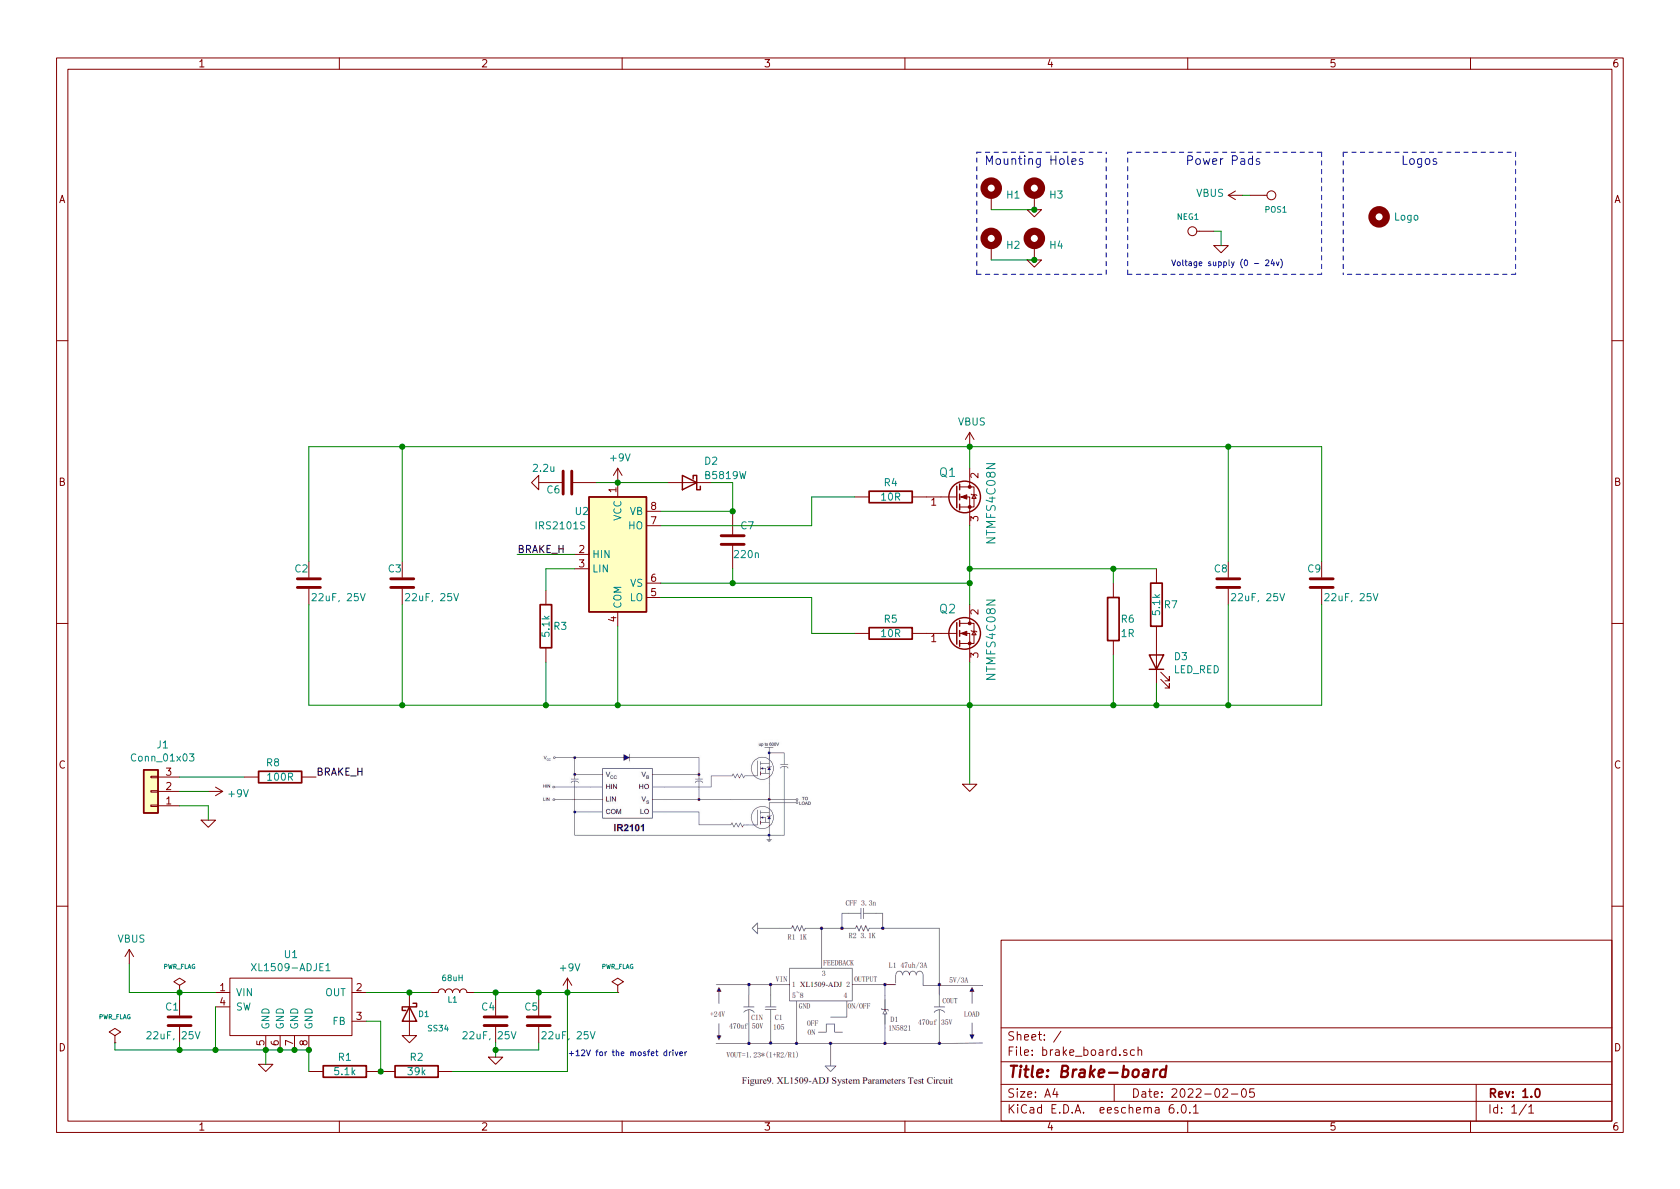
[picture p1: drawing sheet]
EESchema Schematic File Version 4
EELAYER 30 0
EELAYER END
$Descr A4 11693 8268
encoding utf-8
Sheet 1 1
Title "Brake-board"
Date "2022-02-05"
Rev "1.0"
Comp ""
Comment1 ""
Comment2 ""
Comment3 ""
Comment4 ""
$EndDescr
$Comp
L Device:L L1
U 1 1
P 3150 6900
AR Path="/504FBBC5" Ref="L1"  Part="1" 
AR Path="/504F83BE/504FBBC5" Ref="L?"  Part="1" 
F 0 "L1" V 3100 6900 40  0000 C CNN
F 1 "68uH" V 3250 6900 40  0000 C CNN
F 2 "Inductor_SMD:L_Taiyo-Yuden_NR-60xx_HandSoldering" H 3150 6900 60  0001 C CNN
F 3 "" H 3150 6900 60  0001 C CNN
F 4 "Inductor_SMD:L_Taiyo-Yuden_NR-60xx_HandSoldering" H 3150 6900 50  0001 C CNN "Footprint"
F 5 "L2" H 3150 6900 50  0001 C CNN "Reference"
F 6 "68uH" H 3150 6900 50  0001 C CNN "Value"
	1    3150 6900
	0    -1   -1   0   
$EndComp
$Comp
L crf_1:CAP C7
U 1 1
P 5100 3750
F 0 "C7" H 5150 3850 50  0000 L CNN
F 1 "220n" H 5100 3650 50  0000 L CNN
F 2 "Capacitor_SMD:C_0603_1608Metric" H 5100 3750 60  0001 C CNN
F 3 "" H 5100 3750 60  0001 C CNN
	1    5100 3750
	1    0    0    -1  
$EndComp
$Comp
L crf_1:GND #PWR05
U 1 1
P 2850 7200
F 0 "#PWR05" H 2850 7200 30  0001 C CNN
F 1 "GND" H 2850 7130 30  0001 C CNN
F 2 "" H 2850 7200 60  0001 C CNN
F 3 "" H 2850 7200 60  0001 C CNN
	1    2850 7200
	1    0    0    -1  
$EndComp
Wire Wire Line
	3450 6900 3450 6950
$Comp
L crf_1:GND #PWR06
U 1 1
P 3450 7350
F 0 "#PWR06" H 3450 7350 30  0001 C CNN
F 1 "GND" H 3450 7280 30  0001 C CNN
F 2 "" H 3450 7350 60  0001 C CNN
F 3 "" H 3450 7350 60  0001 C CNN
	1    3450 7350
	1    0    0    -1  
$EndComp
Wire Wire Line
	3750 6950 3750 6900
Wire Wire Line
	3750 7300 3750 7250
$Comp
L Device:D_Schottky D1
U 1 1
P 2850 7050
F 0 "D1" V 2850 7150 40  0000 C CNN
F 1 "SS34" V 2950 7250 40  0000 C CNN
F 2 "Diode_SMD:D_SMA" H 2850 7050 60  0001 C CNN
F 3 "" H 2850 7050 60  0001 C CNN
	1    2850 7050
	0    1    1    0   
$EndComp
$Comp
L Driver_FET:IRS2101 U2
U 1 1
P 4300 3850
F 0 "U2" H 4050 4150 50  0000 C CNN
F 1 "IRS2101S" H 3900 4050 50  0000 C CNN
F 2 "Package_SO:SOIC-8_3.9x4.9mm_P1.27mm" H 4300 3850 50  0001 C CIN
F 3 "https://www.infineon.com/dgdl/ir2101.pdf?fileId=5546d462533600a4015355c7a755166c" H 4300 3850 50  0001 C CNN
	1    4300 3850
	1    0    0    -1  
$EndComp
$Comp
L Diode:1N5819 D2
U 1 1
P 4800 3350
F 0 "D2" H 4650 3200 50  0000 C CNN
F 1 "B5819W" H 4550 3300 50  0000 C CNN
F 2 "Diode_SMD:D_SOD-123" H 4800 3175 50  0001 C CNN
F 3 "http://www.vishay.com/docs/88525/1n5817.pdf" H 4800 3350 50  0001 C CNN
F 4 "http://www.vishay.com/docs/88525/1n5817.pdf" H 4800 3350 50  0001 C CNN "Datasheet"
F 5 "Diode_THT:D_DO-41_SOD81_P10.16mm_Horizontal" H 4800 3350 50  0001 C CNN "Footprint"
F 6 "D6" H 4800 3350 50  0001 C CNN "Reference"
F 7 "1N5819" H 4800 3350 50  0001 C CNN "Value"
	1    4800 3350
	-1   0    0    1   
$EndComp
Wire Wire Line
	4600 4050 5100 4050
Wire Wire Line
	5100 4050 5100 3950
Wire Wire Line
	5100 3550 4600 3550
$Comp
L crf_1:CAP C6
U 1 1
P 3950 3350
F 0 "C6" V 4000 3200 50  0000 L CNN
F 1 "2.2u" V 3850 3100 50  0000 L CNN
F 2 "Capacitor_SMD:C_0402_1005Metric" H 3950 3350 60  0001 C CNN
F 3 "" H 3950 3350 60  0001 C CNN
	1    3950 3350
	0    1    1    0   
$EndComp
Wire Wire Line
	4150 3350 4300 3350
$Comp
L crf_1:GND #PWR07
U 1 1
P 3750 3350
F 0 "#PWR07" H 3750 3350 30  0001 C CNN
F 1 "GND" H 3750 3280 30  0001 C CNN
F 2 "" H 3750 3350 60  0001 C CNN
F 3 "" H 3750 3350 60  0001 C CNN
	1    3750 3350
	0    1    1    0   
$EndComp
Connection ~ 5100 4050
$Comp
L mylib:XL1509 U1
U 1 1
P 2000 7000
F 0 "U1" H 2025 7365 50  0000 C CNN
F 1 "XL1509-ADJE1" H 2025 7274 50  0000 C CNN
F 2 "Package_SO:SOIC-8_3.9x4.9mm_P1.27mm" H 1350 7100 50  0001 C CNN
F 3 "" H 1350 7100 50  0001 C CNN
	1    2000 7000
	1    0    0    -1  
$EndComp
$Comp
L crf_1:GND #PWR04
U 1 1
P 1850 7400
F 0 "#PWR04" H 1850 7400 30  0001 C CNN
F 1 "GND" H 1850 7330 30  0001 C CNN
F 2 "" H 1850 7400 60  0001 C CNN
F 3 "" H 1850 7400 60  0001 C CNN
	1    1850 7400
	1    0    0    -1  
$EndComp
Wire Wire Line
	1850 7400 1850 7300
Connection ~ 1850 7300
Wire Wire Line
	1500 7000 1500 7300
Wire Wire Line
	1500 7300 1850 7300
Connection ~ 1500 7300
$Comp
L crf_1:RES R2
U 1 1
P 2900 7450
F 0 "R2" V 2800 7450 50  0000 C CNN
F 1 "39k" V 2900 7450 50  0000 C CNN
F 2 "Resistor_SMD:R_0402_1005Metric" H 2900 7450 60  0001 C CNN
F 3 "" H 2900 7450 60  0001 C CNN
	1    2900 7450
	0    1    1    0   
$EndComp
Wire Wire Line
	2550 7100 2650 7100
Wire Wire Line
	2150 7450 2150 7300
Wire Wire Line
	2650 7100 2650 7450
Connection ~ 1250 6900
Wire Wire Line
	1250 6900 1500 6900
Wire Wire Line
	2550 6900 2850 6900
Wire Wire Line
	3450 7350 3450 7300
Wire Wire Line
	3450 7250 3450 7300
Connection ~ 3450 7300
Wire Wire Line
	3450 7300 3750 7300
Connection ~ 3750 6900
Wire Wire Line
	3450 6900 3750 6900
$Comp
L power:PWR_FLAG #FLG02
U 1 1
P 1250 6900
F 0 "#FLG02" H 1250 6995 30  0001 C CNN
F 1 "PWR_FLAG" H 1250 7080 30  0000 C CNN
F 2 "" H 1250 6900 60  0001 C CNN
F 3 "" H 1250 6900 60  0001 C CNN
	1    1250 6900
	1    0    0    -1  
$EndComp
Wire Wire Line
	4950 3350 5100 3350
Wire Wire Line
	5100 3350 5100 3550
Connection ~ 4300 3350
$Comp
L power:PWR_FLAG #FLG01
U 1 1
P 800 7250
F 0 "#FLG01" H 800 7345 30  0001 C CNN
F 1 "PWR_FLAG" H 800 7430 30  0000 C CNN
F 2 "" H 800 7250 60  0001 C CNN
F 3 "" H 800 7250 60  0001 C CNN
	1    800  7250
	1    0    0    -1  
$EndComp
Wire Wire Line
	800  7250 800  7300
Wire Wire Line
	3000 6900 2850 6900
Connection ~ 2850 6900
Wire Wire Line
	3300 6900 3450 6900
Connection ~ 3450 6900
Text Notes 3950 7350 0    40   ~ 0
+12V for the mosfet driver
$Comp
L Device:C C?
U 1 1
P 3450 7100
AR Path="/53F826DC/61EBA1F3" Ref="C?"  Part="1" 
AR Path="/504F83BE/61EBA1F3" Ref="C?"  Part="1" 
AR Path="/61EBA1F3" Ref="C4"  Part="1" 
F 0 "C4" H 3450 7000 50  0000 L CNN
F 1 "22uF, 25V" H 3300 7200 50  0000 L CNN
F 2 "Capacitor_SMD:C_1206_3216Metric" H 3488 6950 50  0001 C CNN
F 3 "" H 3450 7100 50  0001 C CNN
	1    3450 7100
	-1   0    0    1   
$EndComp
$Comp
L Device:C C?
U 1 1
P 3750 7100
AR Path="/53F826DC/61EC6A69" Ref="C?"  Part="1" 
AR Path="/504F83BE/61EC6A69" Ref="C?"  Part="1" 
AR Path="/61EC6A69" Ref="C5"  Part="1" 
F 0 "C5" H 3750 7000 50  0000 L CNN
F 1 "22uF, 25V" H 3350 7200 50  0000 L CNN
F 2 "Capacitor_SMD:C_1206_3216Metric" H 3788 6950 50  0001 C CNN
F 3 "" H 3750 7100 50  0001 C CNN
	1    3750 7100
	-1   0    0    1   
$EndComp
$Comp
L Device:C C?
U 1 1
P 1250 7100
AR Path="/53F826DC/61EC7769" Ref="C?"  Part="1" 
AR Path="/504F83BE/61EC7769" Ref="C?"  Part="1" 
AR Path="/61EC7769" Ref="C1"  Part="1" 
F 0 "C1" H 1250 7000 50  0000 L CNN
F 1 "22uF, 25V" H 1100 7200 50  0000 L CNN
F 2 "Capacitor_SMD:C_1206_3216Metric" H 1288 6950 50  0001 C CNN
F 3 "" H 1250 7100 50  0001 C CNN
	1    1250 7100
	-1   0    0    1   
$EndComp
Wire Wire Line
	800  7300 1250 7300
Wire Wire Line
	3750 6900 3950 6900
Wire Wire Line
	3950 7450 3950 6900
Wire Wire Line
	3150 7450 3950 7450
Wire Wire Line
	1250 6950 1250 6900
Wire Wire Line
	1250 7250 1250 7300
Connection ~ 1250 7300
Wire Wire Line
	1250 7300 1500 7300
$Comp
L crf_1:RES R1
U 1 1
P 2400 7450
F 0 "R1" V 2300 7450 50  0000 C CNN
F 1 "5.1k" V 2400 7450 50  0000 C CNN
F 2 "Resistor_SMD:R_0402_1005Metric" H 2400 7450 60  0001 C CNN
F 3 "" H 2400 7450 60  0001 C CNN
	1    2400 7450
	0    1    1    0   
$EndComp
Wire Wire Line
	1850 7300 1950 7300
$Comp
L Device:Q_NMOS_GDS Q?
U 1 1
P 6650 3450
AR Path="/6201C879/62027CE1" Ref="Q?"  Part="1" 
AR Path="/62027CE1" Ref="Q1"  Part="1" 
F 0 "Q1" H 6660 3620 60  0000 R CNN
F 1 "NTMFS4C08N" V 6900 3700 60  0000 R CNN
F 2 "crf1:DFN5_5x6_1.27P_(SO-8FL)" H 6650 3450 60  0001 C CNN
F 3 "" H 6650 3450 60  0001 C CNN
	1    6650 3450
	1    0    0    -1  
$EndComp
Connection ~ 6750 3950
Wire Wire Line
	6750 3100 6750 3250
$Comp
L crf_1:GND #PWR011
U 1 1
P 6750 5450
AR Path="/62027CF3" Ref="#PWR011"  Part="1" 
AR Path="/53F826DC/62027CF3" Ref="#PWR?"  Part="1" 
AR Path="/6201C879/62027CF3" Ref="#PWR?"  Part="1" 
F 0 "#PWR011" H 6750 5450 30  0001 C CNN
F 1 "GND" H 6750 5380 30  0001 C CNN
F 2 "" H 6750 5450 60  0001 C CNN
F 3 "" H 6750 5450 60  0001 C CNN
	1    6750 5450
	1    0    0    -1  
$EndComp
$Comp
L Device:Q_NMOS_GDS Q?
U 1 1
P 6650 4400
AR Path="/6201C879/62027CFB" Ref="Q?"  Part="1" 
AR Path="/62027CFB" Ref="Q2"  Part="1" 
F 0 "Q2" H 6660 4570 60  0000 R CNN
F 1 "NTMFS4C08N" V 6900 4650 60  0000 R CNN
F 2 "crf1:DFN5_5x6_1.27P_(SO-8FL)" H 6650 4400 60  0001 C CNN
F 3 "" H 6650 4400 60  0001 C CNN
	1    6650 4400
	1    0    0    -1  
$EndComp
$Comp
L crf_1:RES R?
U 1 1
P 6200 4400
AR Path="/53FBA77E/62027D1A" Ref="R?"  Part="1" 
AR Path="/504F83BE/62027D1A" Ref="R?"  Part="1" 
AR Path="/53F826DC/62027D1A" Ref="R?"  Part="1" 
AR Path="/6201C879/62027D1A" Ref="R?"  Part="1" 
AR Path="/62027D1A" Ref="R5"  Part="1" 
F 0 "R5" V 6100 4400 50  0000 C CNN
F 1 "10R" V 6200 4400 50  0000 C CNN
F 2 "Resistor_SMD:R_0402_1005Metric" H 6200 4400 60  0001 C CNN
F 3 "" H 6200 4400 60  0001 C CNN
	1    6200 4400
	0    1    1    0   
$EndComp
$Comp
L crf_1:RES R?
U 1 1
P 6200 3450
AR Path="/53FBA77E/62027D20" Ref="R?"  Part="1" 
AR Path="/504F83BE/62027D20" Ref="R?"  Part="1" 
AR Path="/53F826DC/62027D20" Ref="R?"  Part="1" 
AR Path="/6201C879/62027D20" Ref="R?"  Part="1" 
AR Path="/62027D20" Ref="R4"  Part="1" 
F 0 "R4" V 6100 3450 50  0000 C CNN
F 1 "10R" V 6200 3450 50  0000 C CNN
F 2 "Resistor_SMD:R_0402_1005Metric" H 6200 3450 60  0001 C CNN
F 3 "" H 6200 3450 60  0001 C CNN
	1    6200 3450
	0    1    1    0   
$EndComp
Wire Wire Line
	6750 3650 6750 3950
Connection ~ 5100 3550
Wire Wire Line
	4600 4150 5650 4150
Wire Wire Line
	5650 4150 5650 4400
Wire Wire Line
	5650 4400 5950 4400
Wire Wire Line
	4600 3650 5650 3650
Wire Wire Line
	5650 3650 5650 3450
Wire Wire Line
	5650 3450 5950 3450
Wire Wire Line
	6750 4600 6750 4900
Wire Wire Line
	4300 4350 4300 4900
Connection ~ 6750 4900
Wire Wire Line
	6750 4900 6750 5450
$Comp
L crf_1:RES R?
U 1 1
P 7750 4300
AR Path="/53FBA77E/6203701D" Ref="R?"  Part="1" 
AR Path="/504F83BE/6203701D" Ref="R?"  Part="1" 
AR Path="/53F826DC/6203701D" Ref="R?"  Part="1" 
AR Path="/6201C879/6203701D" Ref="R?"  Part="1" 
AR Path="/6203701D" Ref="R6"  Part="1" 
F 0 "R6" H 7650 4300 50  0000 C CNN
F 1 "1R" H 7650 4400 50  0000 C CNN
F 2 "Resistor_THT:R_Axial_Power_L48.0mm_W12.5mm_P55.88mm" H 7750 4300 60  0001 C CNN
F 3 "" H 7750 4300 60  0001 C CNN
	1    7750 4300
	-1   0    0    1   
$EndComp
Wire Wire Line
	7750 4550 7750 4900
Wire Wire Line
	7750 4900 6750 4900
Wire Wire Line
	7750 3950 7750 4050
Wire Wire Line
	6750 3950 7750 3950
Wire Wire Line
	6750 3950 6750 4050
Wire Wire Line
	4300 4900 6750 4900
$Comp
L Device:C C?
U 1 1
P 9200 4050
AR Path="/53F826DC/62040A8D" Ref="C?"  Part="1" 
AR Path="/504F83BE/62040A8D" Ref="C?"  Part="1" 
AR Path="/62040A8D" Ref="C9"  Part="1" 
F 0 "C9" H 9200 3950 50  0000 L CNN
F 1 "22uF, 25V" H 8800 4150 50  0000 L CNN
F 2 "Capacitor_SMD:C_1206_3216Metric" H 9238 3900 50  0001 C CNN
F 3 "" H 9200 4050 50  0001 C CNN
	1    9200 4050
	-1   0    0    1   
$EndComp
$Comp
L Device:C C?
U 1 1
P 8550 4050
AR Path="/53F826DC/62042525" Ref="C?"  Part="1" 
AR Path="/504F83BE/62042525" Ref="C?"  Part="1" 
AR Path="/62042525" Ref="C8"  Part="1" 
F 0 "C8" H 8550 3950 50  0000 L CNN
F 1 "22uF, 25V" H 8150 4150 50  0000 L CNN
F 2 "Capacitor_SMD:C_1206_3216Metric" H 8588 3900 50  0001 C CNN
F 3 "" H 8550 4050 50  0001 C CNN
	1    8550 4050
	-1   0    0    1   
$EndComp
$Comp
L Device:C C?
U 1 1
P 2800 4050
AR Path="/53F826DC/62042726" Ref="C?"  Part="1" 
AR Path="/504F83BE/62042726" Ref="C?"  Part="1" 
AR Path="/62042726" Ref="C3"  Part="1" 
F 0 "C3" H 2800 3950 50  0000 L CNN
F 1 "22uF, 25V" H 2400 4150 50  0000 L CNN
F 2 "Capacitor_SMD:C_1206_3216Metric" H 2838 3900 50  0001 C CNN
F 3 "" H 2800 4050 50  0001 C CNN
	1    2800 4050
	-1   0    0    1   
$EndComp
$Comp
L Device:C C?
U 1 1
P 2150 4050
AR Path="/53F826DC/62042A61" Ref="C?"  Part="1" 
AR Path="/504F83BE/62042A61" Ref="C?"  Part="1" 
AR Path="/62042A61" Ref="C2"  Part="1" 
F 0 "C2" H 2150 3950 50  0000 L CNN
F 1 "22uF, 25V" H 1750 4150 50  0000 L CNN
F 2 "Capacitor_SMD:C_1206_3216Metric" H 2188 3900 50  0001 C CNN
F 3 "" H 2150 4050 50  0001 C CNN
	1    2150 4050
	-1   0    0    1   
$EndComp
Wire Wire Line
	4300 4900 3800 4900
Wire Wire Line
	2150 4900 2150 4200
Connection ~ 4300 4900
Wire Wire Line
	2800 4200 2800 4900
Connection ~ 2800 4900
Wire Wire Line
	2800 4900 2150 4900
Wire Wire Line
	2150 3900 2150 3100
Wire Wire Line
	2800 3900 2800 3100
Wire Wire Line
	2150 3100 2800 3100
Connection ~ 2800 3100
Wire Wire Line
	2800 3100 6750 3100
Wire Wire Line
	7750 4900 8050 4900
Wire Wire Line
	9200 4900 9200 4200
Connection ~ 7750 4900
Wire Wire Line
	8550 4200 8550 4900
Connection ~ 8550 4900
Wire Wire Line
	8550 4900 9200 4900
Wire Wire Line
	9200 3900 9200 3100
Wire Wire Line
	9200 3100 8550 3100
Connection ~ 6750 3100
Wire Wire Line
	8550 3900 8550 3100
Connection ~ 8550 3100
Wire Wire Line
	8550 3100 6750 3100
Connection ~ 1950 7300
Wire Wire Line
	1950 7300 2050 7300
Connection ~ 2050 7300
Wire Wire Line
	2050 7300 2150 7300
Connection ~ 2150 7300
Connection ~ 2650 7450
$Comp
L power:VBUS #PWR01
U 1 1
P 900 6700
F 0 "#PWR01" H 900 6550 50  0001 C CNN
F 1 "VBUS" H 915 6873 50  0000 C CNN
F 2 "" H 900 6700 50  0001 C CNN
F 3 "" H 900 6700 50  0001 C CNN
	1    900  6700
	1    0    0    -1  
$EndComp
Wire Wire Line
	900  6700 900  6900
Wire Wire Line
	900  6900 1250 6900
$Comp
L power:VBUS #PWR010
U 1 1
P 6750 3100
F 0 "#PWR010" H 6750 2950 50  0001 C CNN
F 1 "VBUS" H 6765 3273 50  0000 C CNN
F 2 "" H 6750 3100 50  0001 C CNN
F 3 "" H 6750 3100 50  0001 C CNN
	1    6750 3100
	1    0    0    -1  
$EndComp
Text Notes 8150 1850 0    40   ~ 0
Voltage supply (0 - 24v)
Wire Notes Line
	7850 1050 9200 1050
Wire Notes Line
	9200 1050 9200 1900
Wire Notes Line
	9200 1900 7850 1900
Wire Notes Line
	7850 1900 7850 1050
$Comp
L crf_1:GND #PWR?
U 1 1
P 8500 1700
AR Path="/62061855/620725AE" Ref="#PWR?"  Part="1" 
AR Path="/620725AE" Ref="#PWR014"  Part="1" 
F 0 "#PWR014" H 8500 1700 30  0001 C CNN
F 1 "GND" H 8500 1630 30  0001 C CNN
F 2 "" H 8500 1700 60  0001 C CNN
F 3 "" H 8500 1700 60  0001 C CNN
	1    8500 1700
	1    0    0    -1  
$EndComp
$Comp
L crf_1:CONN_1 NEG?
U 1 1
P 8300 1600
AR Path="/62061855/620725B7" Ref="NEG?"  Part="1" 
AR Path="/620725B7" Ref="NEG1"  Part="1" 
F 0 "NEG1" H 8250 1500 40  0000 L CNN
F 1 "MOTOR3" H 8300 1655 30  0001 C CNN
F 2 "crf1:1pin_2mm" H 8300 1600 60  0001 C CNN
F 3 "" H 8300 1600 60  0001 C CNN
	1    8300 1600
	-1   0    0    1   
$EndComp
Wire Wire Line
	8450 1600 8500 1600
Wire Notes Line
	7700 1900 7700 1050
Wire Notes Line
	6800 1900 7700 1900
Wire Notes Line
	6800 1900 6800 1050
Wire Notes Line
	6800 1050 7700 1050
Text Notes 6850 1150 0    60   ~ 0
Mounting Holes
Text Notes 8250 1150 0    60   ~ 0
Power Pads
Wire Wire Line
	8500 1600 8500 1700
$Comp
L crf_1:CONN_1 POS?
U 1 1
P 8850 1350
AR Path="/62061855/620725C8" Ref="POS?"  Part="1" 
AR Path="/620725C8" Ref="POS1"  Part="1" 
F 0 "POS1" H 8800 1250 40  0000 L CNN
F 1 "POS" H 8850 1405 30  0001 C CNN
F 2 "crf1:1pin_2mm" H 8850 1350 60  0001 C CNN
F 3 "" H 8850 1350 60  0001 C CNN
	1    8850 1350
	1    0    0    -1  
$EndComp
Wire Wire Line
	8650 1350 8700 1350
$Comp
L Mechanical:MountingHole H?
U 1 1
P 9600 1500
AR Path="/62061855/620725D0" Ref="H?"  Part="1" 
AR Path="/620725D0" Ref="H6"  Part="1" 
F 0 "H6" H 9700 1546 50  0001 L CNN
F 1 "Logo" H 9700 1500 50  0000 L CNN
F 2 "myp:simple-bldc-logo1" H 9600 1500 50  0001 C CNN
F 3 "~" H 9600 1500 50  0001 C CNN
	1    9600 1500
	1    0    0    -1  
$EndComp
Wire Notes Line
	9350 1050 10550 1050
Wire Notes Line
	10550 1050 10550 1900
Wire Notes Line
	10550 1900 9350 1900
Wire Notes Line
	9350 1050 9350 1900
Text Notes 9750 1150 0    60   ~ 0
Logos
$Comp
L Mechanical:MountingHole_Pad H?
U 1 1
P 7200 1700
AR Path="/62061855/620725DB" Ref="H?"  Part="1" 
AR Path="/620725DB" Ref="H4"  Part="1" 
F 0 "H4" H 7300 1703 50  0000 L CNN
F 1 "MountingHole_Pad" H 7300 1658 50  0001 L CNN
F 2 "MountingHole:MountingHole_3.2mm_M3_Pad_Via" H 7200 1700 50  0001 C CNN
F 3 "~" H 7200 1700 50  0001 C CNN
	1    7200 1700
	1    0    0    -1  
$EndComp
$Comp
L Mechanical:MountingHole_Pad H?
U 1 1
P 6900 1700
AR Path="/62061855/620725E1" Ref="H?"  Part="1" 
AR Path="/620725E1" Ref="H2"  Part="1" 
F 0 "H2" H 7000 1703 50  0000 L CNN
F 1 "MountingHole_Pad" H 7000 1658 50  0001 L CNN
F 2 "MountingHole:MountingHole_3.2mm_M3_Pad_Via" H 6900 1700 50  0001 C CNN
F 3 "~" H 6900 1700 50  0001 C CNN
	1    6900 1700
	1    0    0    -1  
$EndComp
$Comp
L Mechanical:MountingHole_Pad H?
U 1 1
P 7200 1350
AR Path="/62061855/620725E7" Ref="H?"  Part="1" 
AR Path="/620725E7" Ref="H3"  Part="1" 
F 0 "H3" H 7300 1353 50  0000 L CNN
F 1 "MountingHole_Pad" H 7300 1308 50  0001 L CNN
F 2 "MountingHole:MountingHole_3.2mm_M3_Pad_Via" H 7200 1350 50  0001 C CNN
F 3 "~" H 7200 1350 50  0001 C CNN
	1    7200 1350
	1    0    0    -1  
$EndComp
$Comp
L Mechanical:MountingHole_Pad H?
U 1 1
P 6900 1350
AR Path="/62061855/620725ED" Ref="H?"  Part="1" 
AR Path="/620725ED" Ref="H1"  Part="1" 
F 0 "H1" H 7000 1353 50  0000 L CNN
F 1 "MountingHole_Pad" H 7000 1308 50  0001 L CNN
F 2 "MountingHole:MountingHole_3.2mm_M3_Pad_Via" H 6900 1350 50  0001 C CNN
F 3 "~" H 6900 1350 50  0001 C CNN
	1    6900 1350
	1    0    0    -1  
$EndComp
Wire Wire Line
	6900 1450 7200 1450
Wire Wire Line
	6900 1800 7200 1800
$Comp
L crf_1:GND #PWR?
U 1 1
P 7200 1800
AR Path="/62061855/620725F5" Ref="#PWR?"  Part="1" 
AR Path="/620725F5" Ref="#PWR013"  Part="1" 
F 0 "#PWR013" H 7200 1800 30  0001 C CNN
F 1 "GND" H 7200 1730 30  0001 C CNN
F 2 "" H 7200 1800 60  0001 C CNN
F 3 "" H 7200 1800 60  0001 C CNN
	1    7200 1800
	1    0    0    -1  
$EndComp
Connection ~ 7200 1800
$Comp
L crf_1:GND #PWR?
U 1 1
P 7200 1450
AR Path="/62061855/620725FC" Ref="#PWR?"  Part="1" 
AR Path="/620725FC" Ref="#PWR012"  Part="1" 
F 0 "#PWR012" H 7200 1450 30  0001 C CNN
F 1 "GND" H 7200 1380 30  0001 C CNN
F 2 "" H 7200 1450 60  0001 C CNN
F 3 "" H 7200 1450 60  0001 C CNN
	1    7200 1450
	1    0    0    -1  
$EndComp
Connection ~ 7200 1450
$Comp
L power:VBUS #PWR015
U 1 1
P 8650 1350
F 0 "#PWR015" H 8650 1200 50  0001 C CNN
F 1 "VBUS" V 8665 1477 50  0000 L CNN
F 2 "" H 8650 1350 50  0001 C CNN
F 3 "" H 8650 1350 50  0001 C CNN
	1    8650 1350
	0    -1   -1   0   
$EndComp
$Comp
L power:+9V #PWR08
U 1 1
P 3950 6900
F 0 "#PWR08" H 3950 6750 50  0001 C CNN
F 1 "+9V" H 3965 7073 50  0000 C CNN
F 2 "" H 3950 6900 50  0001 C CNN
F 3 "" H 3950 6900 50  0001 C CNN
	1    3950 6900
	1    0    0    -1  
$EndComp
Connection ~ 3950 6900
$Comp
L power:+9V #PWR09
U 1 1
P 4300 3350
F 0 "#PWR09" H 4300 3200 50  0001 C CNN
F 1 "+9V" H 4315 3523 50  0000 C CNN
F 2 "" H 4300 3350 50  0001 C CNN
F 3 "" H 4300 3350 50  0001 C CNN
	1    4300 3350
	1    0    0    -1  
$EndComp
Wire Wire Line
	4300 3350 4650 3350
$Comp
L crf_1:RES R?
U 1 1
P 8050 4200
AR Path="/53FBA77E/62095114" Ref="R?"  Part="1" 
AR Path="/504F83BE/62095114" Ref="R?"  Part="1" 
AR Path="/53F826DC/62095114" Ref="R?"  Part="1" 
AR Path="/6201C879/62095114" Ref="R?"  Part="1" 
AR Path="/62095114" Ref="R7"  Part="1" 
F 0 "R7" H 7950 4200 50  0000 C CNN
F 1 "5.1k" V 8050 4200 50  0000 C CNN
F 2 "Resistor_SMD:R_0402_1005Metric" H 8050 4200 60  0001 C CNN
F 3 "" H 8050 4200 60  0001 C CNN
	1    8050 4200
	-1   0    0    1   
$EndComp
$Comp
L Device:LED D3
U 1 1
P 8050 4600
F 0 "D3" V 8089 4482 50  0000 R CNN
F 1 "LED_RED" V 7998 4482 50  0000 R CNN
F 2 "LED_SMD:LED_0603_1608Metric_Castellated" H 8050 4600 50  0001 C CNN
F 3 "~" H 8050 4600 50  0001 C CNN
	1    8050 4600
	0    -1   -1   0   
$EndComp
Wire Wire Line
	8050 4750 8050 4900
Connection ~ 8050 4900
Wire Wire Line
	8050 4900 8550 4900
Wire Wire Line
	8050 3950 7750 3950
Connection ~ 7750 3950
$Comp
L Connector_Generic:Conn_01x03 J1
U 1 1
P 1050 5500
F 0 "J1" H 968 5175 50  0000 C CNN
F 1 "Conn_01x03" H 968 5266 50  0000 C CNN
F 2 "Connector_PinHeader_2.54mm:PinHeader_1x03_P2.54mm_Vertical" H 1050 5500 50  0001 C CNN
F 3 "~" H 1050 5500 50  0001 C CNN
	1    1050 5500
	-1   0    0    1   
$EndComp
$Comp
L crf_1:GND #PWR03
U 1 1
P 1450 5700
F 0 "#PWR03" H 1450 5700 30  0001 C CNN
F 1 "GND" H 1450 5630 30  0001 C CNN
F 2 "" H 1450 5700 60  0001 C CNN
F 3 "" H 1450 5700 60  0001 C CNN
	1    1450 5700
	1    0    0    -1  
$EndComp
$Comp
L power:+9V #PWR02
U 1 1
P 1450 5500
F 0 "#PWR02" H 1450 5350 50  0001 C CNN
F 1 "+9V" V 1465 5628 50  0000 L CNN
F 2 "" H 1450 5500 50  0001 C CNN
F 3 "" H 1450 5500 50  0001 C CNN
	1    1450 5500
	0    1    1    0   
$EndComp
Wire Wire Line
	1250 5600 1450 5600
Wire Wire Line
	1450 5600 1450 5700
Wire Wire Line
	1450 5500 1250 5500
$Comp
L crf_1:RES R?
U 1 1
P 3800 4350
AR Path="/53FBA77E/620A1D0E" Ref="R?"  Part="1" 
AR Path="/504F83BE/620A1D0E" Ref="R?"  Part="1" 
AR Path="/53F826DC/620A1D0E" Ref="R?"  Part="1" 
AR Path="/6201C879/620A1D0E" Ref="R?"  Part="1" 
AR Path="/620A1D0E" Ref="R3"  Part="1" 
F 0 "R3" H 3700 4350 50  0000 C CNN
F 1 "5.1k" V 3800 4350 50  0000 C CNN
F 2 "Resistor_SMD:R_0402_1005Metric" H 3800 4350 60  0001 C CNN
F 3 "" H 3800 4350 60  0001 C CNN
	1    3800 4350
	-1   0    0    1   
$EndComp
Wire Wire Line
	3800 4100 3800 3950
Wire Wire Line
	3800 3950 4000 3950
Wire Wire Line
	3800 4600 3800 4900
Connection ~ 3800 4900
Wire Wire Line
	3800 4900 2800 4900
Text Label 3600 3850 0    50   ~ 0
BRAKE_H
Wire Wire Line
	3600 3850 4000 3850
Text Label 2200 5400 0    50   ~ 0
BRAKE_H
Wire Wire Line
	5100 4050 6750 4050
Connection ~ 6750 4050
Wire Wire Line
	6750 4050 6750 4200
$Comp
L power:PWR_FLAG #FLG0101
U 1 1
P 4300 6900
F 0 "#FLG0101" H 4300 6995 30  0001 C CNN
F 1 "PWR_FLAG" H 4300 7080 30  0000 C CNN
F 2 "" H 4300 6900 60  0001 C CNN
F 3 "" H 4300 6900 60  0001 C CNN
	1    4300 6900
	1    0    0    -1  
$EndComp
Wire Wire Line
	3950 6900 4300 6900
$Comp
L crf_1:RES R?
U 1 1
P 1950 5400
AR Path="/53FBA77E/620F2C53" Ref="R?"  Part="1" 
AR Path="/504F83BE/620F2C53" Ref="R?"  Part="1" 
AR Path="/53F826DC/620F2C53" Ref="R?"  Part="1" 
AR Path="/6201C879/620F2C53" Ref="R?"  Part="1" 
AR Path="/620F2C53" Ref="R8"  Part="1" 
F 0 "R8" V 2050 5450 50  0000 C CNN
F 1 "100R" V 1950 5400 50  0000 C CNN
F 2 "Resistor_SMD:R_0402_1005Metric" H 1950 5400 60  0001 C CNN
F 3 "" H 1950 5400 60  0001 C CNN
	1    1950 5400
	0    -1   -1   0   
$EndComp
Wire Wire Line
	1700 5400 1250 5400
$EndSCHEMATC
